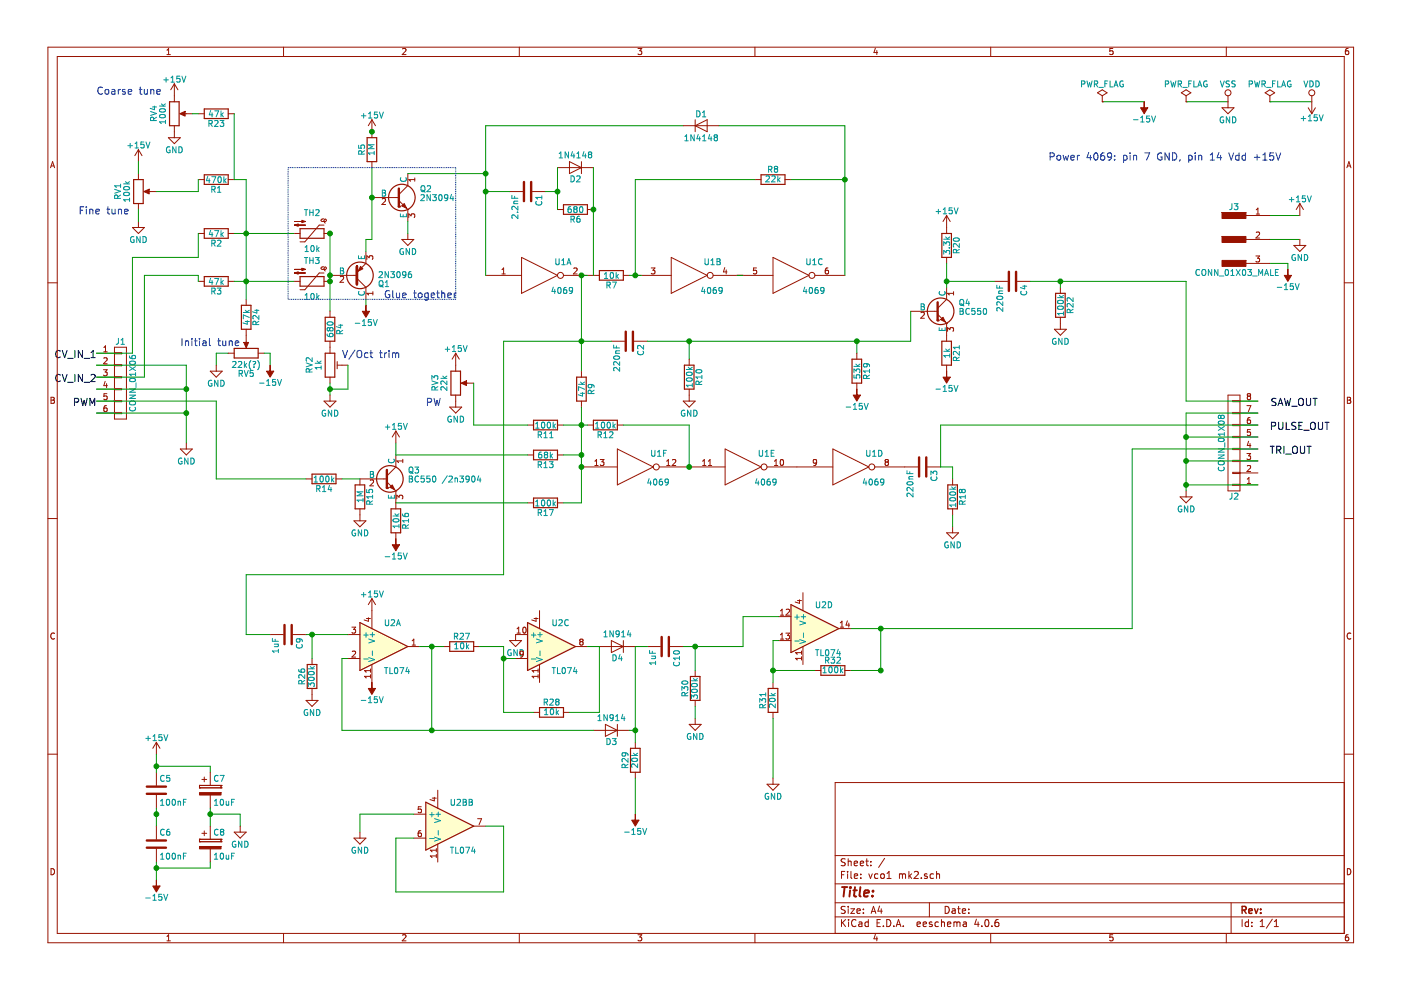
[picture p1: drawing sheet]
EESchema Schematic File Version 2
LIBS:power
LIBS:device
LIBS:transistors
LIBS:conn
LIBS:linear
LIBS:regul
LIBS:74xx
LIBS:cmos4000
LIBS:adc-dac
LIBS:memory
LIBS:xilinx
LIBS:microcontrollers
LIBS:dsp
LIBS:microchip
LIBS:analog_switches
LIBS:motorola
LIBS:texas
LIBS:intel
LIBS:audio
LIBS:interface
LIBS:digital-audio
LIBS:philips
LIBS:display
LIBS:cypress
LIBS:siliconi
LIBS:opto
LIBS:atmel
LIBS:contrib
LIBS:valves
LIBS:vco1 mk2-cache
EELAYER 25 0
EELAYER END
$Descr A4 11693 8268
encoding utf-8
Sheet 1 1
Title ""
Date ""
Rev ""
Comp ""
Comment1 ""
Comment2 ""
Comment3 ""
Comment4 ""
$EndDescr
$Comp
L 4069 U1
U 1 1
P 4500 2300
F 0 "U1" H 4695 2415 50  0000 C CNN
F 1 "4069" H 4690 2175 50  0000 C CNN
F 2 "Housings_DIP:DIP-14_W7.62mm_Socket" H 4500 2300 60  0001 C CNN
F 3 "" H 4500 2300 60  0001 C CNN
	1    4500 2300
	1    0    0    -1  
$EndComp
$Comp
L 4069 U1
U 3 1
P 6600 2300
F 0 "U1" H 6795 2415 50  0000 C CNN
F 1 "4069" H 6790 2175 50  0000 C CNN
F 2 "Housings_DIP:DIP-14_W7.62mm_Socket" H 6600 2300 60  0001 C CNN
F 3 "" H 6600 2300 60  0001 C CNN
	3    6600 2300
	1    0    0    -1  
$EndComp
$Comp
L R R8
U 1 1
P 6450 1500
F 0 "R8" V 6530 1500 50  0000 C CNN
F 1 "22k" V 6450 1500 50  0000 C CNN
F 2 "Resistors_THT:R_Axial_DIN0204_L3.6mm_D1.6mm_P2.54mm_Vertical" V 6380 1500 50  0001 C CNN
F 3 "" H 6450 1500 50  0001 C CNN
	1    6450 1500
	0    -1   -1   0   
$EndComp
$Comp
L R R7
U 1 1
P 5100 2300
F 0 "R7" V 5180 2300 50  0000 C CNN
F 1 "10k" V 5100 2300 50  0000 C CNN
F 2 "Resistors_THT:R_Axial_DIN0204_L3.6mm_D1.6mm_P2.54mm_Vertical" V 5030 2300 50  0001 C CNN
F 3 "" H 5100 2300 50  0001 C CNN
	1    5100 2300
	0    1    1    0   
$EndComp
$Comp
L 4069 U1
U 2 1
P 5750 2300
F 0 "U1" H 5945 2415 50  0000 C CNN
F 1 "4069" H 5940 2175 50  0000 C CNN
F 2 "Housings_DIP:DIP-14_W7.62mm_Socket" H 5750 2300 60  0001 C CNN
F 3 "" H 5750 2300 60  0001 C CNN
	2    5750 2300
	1    0    0    -1  
$EndComp
$Comp
L D D1
U 1 1
P 5850 1050
F 0 "D1" H 5850 1150 50  0000 C CNN
F 1 "1N4148" H 5850 950 50  0000 C CNN
F 2 "Diodes_THT:D_DO-35_SOD27_P7.62mm_Horizontal" H 5850 1050 50  0001 C CNN
F 3 "" H 5850 1050 50  0001 C CNN
	1    5850 1050
	1    0    0    -1  
$EndComp
$Comp
L D D2
U 1 1
P 4800 1400
F 0 "D2" H 4800 1500 50  0000 C CNN
F 1 "1N4148" H 4800 1300 50  0000 C CNN
F 2 "Diodes_THT:D_DO-35_SOD27_P7.62mm_Horizontal" H 4800 1400 50  0001 C CNN
F 3 "" H 4800 1400 50  0001 C CNN
	1    4800 1400
	-1   0    0    1   
$EndComp
$Comp
L R R6
U 1 1
P 4800 1750
F 0 "R6" V 4880 1750 50  0000 C CNN
F 1 "680" V 4800 1750 50  0000 C CNN
F 2 "Resistors_THT:R_Axial_DIN0204_L3.6mm_D1.6mm_P2.54mm_Vertical" V 4730 1750 50  0001 C CNN
F 3 "" H 4800 1750 50  0001 C CNN
	1    4800 1750
	0    1    1    0   
$EndComp
$Comp
L C C1
U 1 1
P 4400 1600
F 0 "C1" H 4425 1700 50  0000 L CNN
F 1 "2.2nF" H 4425 1500 50  0000 L CNN
F 2 "Capacitors_THT:C_Disc_D3.0mm_W2.0mm_P2.50mm" H 4438 1450 50  0001 C CNN
F 3 "" H 4400 1600 50  0001 C CNN
	1    4400 1600
	0    1    1    0   
$EndComp
$Comp
L BC560 Q1
U 1 1
P 2950 2300
F 0 "Q1" H 3150 2375 50  0000 L CNN
F 1 "2N3096" H 3150 2300 50  0000 L CNN
F 2 "TO_SOT_Packages_THT:TO-92_Molded_Narrow" H 3150 2225 50  0001 L CIN
F 3 "" H 2950 2300 50  0001 L CNN
	1    2950 2300
	1    0    0    1   
$EndComp
$Comp
L BC550 Q2
U 1 1
P 3300 1650
F 0 "Q2" H 3500 1725 50  0000 L CNN
F 1 "2N3094" H 3500 1650 50  0000 L CNN
F 2 "TO_SOT_Packages_THT:TO-92_Molded_Narrow" H 3500 1575 50  0001 L CIN
F 3 "" H 3300 1650 50  0001 L CNN
	1    3300 1650
	1    0    0    -1  
$EndComp
$Comp
L BC550 Q3
U 1 1
P 3200 4000
F 0 "Q3" H 3400 4075 50  0000 L CNN
F 1 "BC550 /2n3904" H 3400 4000 50  0000 L CNN
F 2 "TO_SOT_Packages_THT:TO-92_Molded_Narrow" H 3400 3925 50  0001 L CIN
F 3 "" H 3200 4000 50  0001 L CNN
	1    3200 4000
	1    0    0    -1  
$EndComp
$Comp
L R R5
U 1 1
P 3100 1250
F 0 "R5" V 3180 1250 50  0000 C CNN
F 1 "1M" V 3100 1250 50  0000 C CNN
F 2 "Resistors_THT:R_Axial_DIN0204_L3.6mm_D1.6mm_P2.54mm_Vertical" V 3030 1250 50  0001 C CNN
F 3 "" H 3100 1250 50  0001 C CNN
	1    3100 1250
	-1   0    0    1   
$EndComp
$Comp
L R R3
U 1 1
P 1800 2350
F 0 "R3" V 1880 2350 50  0000 C CNN
F 1 "47k" V 1800 2350 50  0000 C CNN
F 2 "Resistors_THT:R_Axial_DIN0204_L3.6mm_D1.6mm_P2.54mm_Vertical" V 1730 2350 50  0001 C CNN
F 3 "" H 1800 2350 50  0001 C CNN
	1    1800 2350
	0    1    1    0   
$EndComp
$Comp
L R R2
U 1 1
P 1800 1950
F 0 "R2" V 1880 1950 50  0000 C CNN
F 1 "47k" V 1800 1950 50  0000 C CNN
F 2 "Resistors_THT:R_Axial_DIN0204_L3.6mm_D1.6mm_P2.54mm_Vertical" V 1730 1950 50  0001 C CNN
F 3 "" H 1800 1950 50  0001 C CNN
	1    1800 1950
	0    1    1    0   
$EndComp
$Comp
L R R1
U 1 1
P 1800 1500
F 0 "R1" V 1880 1500 50  0000 C CNN
F 1 "470k" V 1800 1500 50  0000 C CNN
F 2 "Resistors_THT:R_Axial_DIN0204_L3.6mm_D1.6mm_P2.54mm_Vertical" V 1730 1500 50  0001 C CNN
F 3 "" H 1800 1500 50  0001 C CNN
	1    1800 1500
	0    1    1    0   
$EndComp
$Comp
L R R10
U 1 1
P 5750 3150
F 0 "R10" V 5830 3150 50  0000 C CNN
F 1 "100k" V 5750 3150 50  0000 C CNN
F 2 "Resistors_THT:R_Axial_DIN0204_L3.6mm_D1.6mm_P2.54mm_Vertical" V 5680 3150 50  0001 C CNN
F 3 "" H 5750 3150 50  0001 C CNN
	1    5750 3150
	1    0    0    -1  
$EndComp
$Comp
L POT RV1
U 1 1
P 1150 1600
F 0 "RV1" V 975 1600 50  0000 C CNN
F 1 "100k" V 1050 1600 50  0000 C CNN
F 2 "Potentiometers:Potentiometer_WirePads_Small" H 1150 1600 50  0001 C CNN
F 3 "" H 1150 1600 50  0001 C CNN
	1    1150 1600
	1    0    0    -1  
$EndComp
$Comp
L POT_TRIM RV2
U 1 1
P 2750 3050
F 0 "RV2" V 2575 3050 50  0000 C CNN
F 1 "1k" V 2650 3050 50  0000 C CNN
F 2 "Potentiometers:Potentiometer_Trimmer_Bourns_3296W" H 2750 3050 50  0001 C CNN
F 3 "" H 2750 3050 50  0001 C CNN
	1    2750 3050
	1    0    0    -1  
$EndComp
$Comp
L R R4
U 1 1
P 2750 2750
F 0 "R4" V 2830 2750 50  0000 C CNN
F 1 "680" V 2750 2750 50  0000 C CNN
F 2 "Resistors_THT:R_Axial_DIN0204_L3.6mm_D1.6mm_P2.54mm_Vertical" V 2680 2750 50  0001 C CNN
F 3 "" H 2750 2750 50  0001 C CNN
	1    2750 2750
	1    0    0    -1  
$EndComp
$Comp
L Thermistor_NTC TH3
U 1 1
P 2600 2350
F 0 "TH3" V 2425 2350 50  0000 C CNN
F 1 "10k" V 2725 2350 50  0000 C CNN
F 2 "Resistors_THT:R_Axial_DIN0207_L6.3mm_D2.5mm_P7.62mm_Horizontal" H 2600 2400 50  0001 C CNN
F 3 "" H 2600 2400 50  0001 C CNN
	1    2600 2350
	0    1    1    0   
$EndComp
$Comp
L Thermistor_NTC TH2
U 1 1
P 2600 1950
F 0 "TH2" V 2425 1950 50  0000 C CNN
F 1 "10k" V 2725 1950 50  0000 C CNN
F 2 "Resistors_THT:R_Axial_DIN0207_L6.3mm_D2.5mm_P7.62mm_Horizontal" H 2600 2000 50  0001 C CNN
F 3 "" H 2600 2000 50  0001 C CNN
	1    2600 1950
	0    1    1    0   
$EndComp
$Comp
L C C2
U 1 1
P 5250 2850
F 0 "C2" H 5275 2950 50  0000 L CNN
F 1 "220nF" H 5275 2750 50  0000 L CNN
F 2 "Capacitors_THT:C_Disc_D5.1mm_W3.2mm_P5.00mm" H 5288 2700 50  0001 C CNN
F 3 "" H 5250 2850 50  0001 C CNN
	1    5250 2850
	0    1    1    0   
$EndComp
$Comp
L R R9
U 1 1
P 4850 3250
F 0 "R9" V 4930 3250 50  0000 C CNN
F 1 "47k" V 4850 3250 50  0000 C CNN
F 2 "Resistors_THT:R_Axial_DIN0204_L3.6mm_D1.6mm_P2.54mm_Vertical" V 4780 3250 50  0001 C CNN
F 3 "" H 4850 3250 50  0001 C CNN
	1    4850 3250
	1    0    0    -1  
$EndComp
$Comp
L R R11
U 1 1
P 4550 3550
F 0 "R11" V 4630 3550 50  0000 C CNN
F 1 "100k" V 4550 3550 50  0000 C CNN
F 2 "Resistors_THT:R_Axial_DIN0204_L3.6mm_D1.6mm_P2.54mm_Vertical" V 4480 3550 50  0001 C CNN
F 3 "" H 4550 3550 50  0001 C CNN
	1    4550 3550
	0    1    1    0   
$EndComp
$Comp
L R R13
U 1 1
P 4550 3800
F 0 "R13" V 4630 3800 50  0000 C CNN
F 1 "68k" V 4550 3800 50  0000 C CNN
F 2 "Resistors_THT:R_Axial_DIN0204_L3.6mm_D1.6mm_P2.54mm_Vertical" V 4480 3800 50  0001 C CNN
F 3 "" H 4550 3800 50  0001 C CNN
	1    4550 3800
	0    1    1    0   
$EndComp
$Comp
L R R17
U 1 1
P 4550 4200
F 0 "R17" V 4630 4200 50  0000 C CNN
F 1 "100k" V 4550 4200 50  0000 C CNN
F 2 "Resistors_THT:R_Axial_DIN0204_L3.6mm_D1.6mm_P2.54mm_Vertical" V 4480 4200 50  0001 C CNN
F 3 "" H 4550 4200 50  0001 C CNN
	1    4550 4200
	0    1    1    0   
$EndComp
$Comp
L R R12
U 1 1
P 5050 3550
F 0 "R12" V 5130 3550 50  0000 C CNN
F 1 "100k" V 5050 3550 50  0000 C CNN
F 2 "Resistors_THT:R_Axial_DIN0204_L3.6mm_D1.6mm_P2.54mm_Vertical" V 4980 3550 50  0001 C CNN
F 3 "" H 5050 3550 50  0001 C CNN
	1    5050 3550
	0    1    1    0   
$EndComp
$Comp
L R R16
U 1 1
P 3300 4350
F 0 "R16" V 3380 4350 50  0000 C CNN
F 1 "10k" V 3300 4350 50  0000 C CNN
F 2 "Resistors_THT:R_Axial_DIN0204_L3.6mm_D1.6mm_P2.54mm_Vertical" V 3230 4350 50  0001 C CNN
F 3 "" H 3300 4350 50  0001 C CNN
	1    3300 4350
	1    0    0    -1  
$EndComp
$Comp
L R R15
U 1 1
P 3000 4150
F 0 "R15" V 3080 4150 50  0000 C CNN
F 1 "1M" V 3000 4150 50  0000 C CNN
F 2 "Resistors_THT:R_Axial_DIN0204_L3.6mm_D1.6mm_P2.54mm_Vertical" V 2930 4150 50  0001 C CNN
F 3 "" H 3000 4150 50  0001 C CNN
	1    3000 4150
	1    0    0    -1  
$EndComp
$Comp
L R R14
U 1 1
P 2700 4000
F 0 "R14" V 2780 4000 50  0000 C CNN
F 1 "100k" V 2700 4000 50  0000 C CNN
F 2 "Resistors_THT:R_Axial_DIN0204_L3.6mm_D1.6mm_P2.54mm_Vertical" V 2630 4000 50  0001 C CNN
F 3 "" H 2700 4000 50  0001 C CNN
	1    2700 4000
	0    1    1    0   
$EndComp
$Comp
L POT RV3
U 1 1
P 3800 3200
F 0 "RV3" V 3625 3200 50  0000 C CNN
F 1 "22k" V 3700 3200 50  0000 C CNN
F 2 "Potentiometers:Potentiometer_WirePads_Small" H 3800 3200 50  0001 C CNN
F 3 "" H 3800 3200 50  0001 C CNN
	1    3800 3200
	1    0    0    -1  
$EndComp
$Comp
L 4069 U1
U 6 1
P 5300 3900
F 0 "U1" H 5495 4015 50  0000 C CNN
F 1 "4069" H 5490 3775 50  0000 C CNN
F 2 "Housings_DIP:DIP-14_W7.62mm_Socket" H 5300 3900 60  0001 C CNN
F 3 "" H 5300 3900 60  0001 C CNN
	6    5300 3900
	1    0    0    -1  
$EndComp
$Comp
L 4069 U1
U 5 1
P 6200 3900
F 0 "U1" H 6395 4015 50  0000 C CNN
F 1 "4069" H 6390 3775 50  0000 C CNN
F 2 "Housings_DIP:DIP-14_W7.62mm_Socket" H 6200 3900 60  0001 C CNN
F 3 "" H 6200 3900 60  0001 C CNN
	5    6200 3900
	1    0    0    -1  
$EndComp
$Comp
L 4069 U1
U 4 1
P 7100 3900
F 0 "U1" H 7295 4015 50  0000 C CNN
F 1 "4069" H 7290 3775 50  0000 C CNN
F 2 "Housings_DIP:DIP-14_W7.62mm_Socket" H 7100 3900 60  0001 C CNN
F 3 "" H 7100 3900 60  0001 C CNN
	4    7100 3900
	1    0    0    -1  
$EndComp
$Comp
L C C3
U 1 1
P 7700 3900
F 0 "C3" H 7725 4000 50  0000 L CNN
F 1 "220nF" H 7725 3800 50  0000 L CNN
F 2 "Capacitors_THT:C_Disc_D5.1mm_W3.2mm_P5.00mm" H 7738 3750 50  0001 C CNN
F 3 "" H 7700 3900 50  0001 C CNN
	1    7700 3900
	0    1    1    0   
$EndComp
$Comp
L R R18
U 1 1
P 7950 4150
F 0 "R18" V 8030 4150 50  0000 C CNN
F 1 "100k" V 7950 4150 50  0000 C CNN
F 2 "Resistors_THT:R_Axial_DIN0204_L3.6mm_D1.6mm_P2.54mm_Vertical" V 7880 4150 50  0001 C CNN
F 3 "" H 7950 4150 50  0001 C CNN
	1    7950 4150
	1    0    0    -1  
$EndComp
$Comp
L +15V #PWR01
U 1 1
P 3100 1100
F 0 "#PWR01" H 3100 950 50  0001 C CNN
F 1 "+15V" H 3100 1240 50  0000 C CNN
F 2 "" H 3100 1100 50  0001 C CNN
F 3 "" H 3100 1100 50  0001 C CNN
	1    3100 1100
	1    0    0    -1  
$EndComp
$Comp
L +15V #PWR02
U 1 1
P 3800 3050
F 0 "#PWR02" H 3800 2900 50  0001 C CNN
F 1 "+15V" H 3800 3190 50  0000 C CNN
F 2 "" H 3800 3050 50  0001 C CNN
F 3 "" H 3800 3050 50  0001 C CNN
	1    3800 3050
	1    0    0    -1  
$EndComp
$Comp
L +15V #PWR03
U 1 1
P 3300 3700
F 0 "#PWR03" H 3300 3550 50  0001 C CNN
F 1 "+15V" H 3300 3840 50  0000 C CNN
F 2 "" H 3300 3700 50  0001 C CNN
F 3 "" H 3300 3700 50  0001 C CNN
	1    3300 3700
	1    0    0    -1  
$EndComp
Text Label 800  3000 2    60   ~ 0
CV_IN_1
Text Label 800  3200 2    60   ~ 0
CV_IN_2
Text Label 800  3400 2    60   ~ 0
PWM
$Comp
L -15V #PWR25
U 1 1
P 3300 4500
F 0 "#PWR25" H 3300 4600 50  0001 C CNN
F 1 "-15V" H 3300 4650 50  0000 C CNN
F 2 "" H 3300 4500 50  0001 C CNN
F 3 "" H 3300 4500 50  0001 C CNN
	1    3300 4500
	-1   0    0    1   
$EndComp
$Comp
L -15V #PWR17
U 1 1
P 3050 2550
F 0 "#PWR17" H 3050 2650 50  0001 C CNN
F 1 "-15V" H 3050 2700 50  0000 C CNN
F 2 "" H 3050 2550 50  0001 C CNN
F 3 "" H 3050 2550 50  0001 C CNN
	1    3050 2550
	-1   0    0    1   
$EndComp
$Comp
L PWR_FLAG #FLG04
U 1 1
P 10600 850
F 0 "#FLG04" H 10600 925 50  0001 C CNN
F 1 "PWR_FLAG" H 10600 1000 50  0000 C CNN
F 2 "" H 10600 850 50  0001 C CNN
F 3 "" H 10600 850 50  0001 C CNN
	1    10600 850 
	1    0    0    -1  
$EndComp
$Comp
L VDD #PWR05
U 1 1
P 10950 850
F 0 "#PWR05" H 10950 700 50  0001 C CNN
F 1 "VDD" H 10950 1000 50  0000 C CNN
F 2 "" H 10950 850 50  0001 C CNN
F 3 "" H 10950 850 50  0001 C CNN
	1    10950 850 
	1    0    0    -1  
$EndComp
$Comp
L GND #PWR06
U 1 1
P 3400 1950
F 0 "#PWR06" H 3400 1700 50  0001 C CNN
F 1 "GND" H 3400 1800 50  0000 C CNN
F 2 "" H 3400 1950 50  0001 C CNN
F 3 "" H 3400 1950 50  0001 C CNN
	1    3400 1950
	1    0    0    -1  
$EndComp
$Comp
L GND #PWR07
U 1 1
P 2750 3300
F 0 "#PWR07" H 2750 3050 50  0001 C CNN
F 1 "GND" H 2750 3150 50  0000 C CNN
F 2 "" H 2750 3300 50  0001 C CNN
F 3 "" H 2750 3300 50  0001 C CNN
	1    2750 3300
	1    0    0    -1  
$EndComp
$Comp
L GND #PWR08
U 1 1
P 7950 4400
F 0 "#PWR08" H 7950 4150 50  0001 C CNN
F 1 "GND" H 7950 4250 50  0000 C CNN
F 2 "" H 7950 4400 50  0001 C CNN
F 3 "" H 7950 4400 50  0001 C CNN
	1    7950 4400
	1    0    0    -1  
$EndComp
$Comp
L GND #PWR09
U 1 1
P 3000 4300
F 0 "#PWR09" H 3000 4050 50  0001 C CNN
F 1 "GND" H 3000 4150 50  0000 C CNN
F 2 "" H 3000 4300 50  0001 C CNN
F 3 "" H 3000 4300 50  0001 C CNN
	1    3000 4300
	1    0    0    -1  
$EndComp
$Comp
L GND #PWR010
U 1 1
P 5750 3300
F 0 "#PWR010" H 5750 3050 50  0001 C CNN
F 1 "GND" H 5750 3150 50  0000 C CNN
F 2 "" H 5750 3300 50  0001 C CNN
F 3 "" H 5750 3300 50  0001 C CNN
	1    5750 3300
	1    0    0    -1  
$EndComp
$Comp
L GND #PWR011
U 1 1
P 3800 3350
F 0 "#PWR011" H 3800 3100 50  0001 C CNN
F 1 "GND" H 3800 3200 50  0000 C CNN
F 2 "" H 3800 3350 50  0001 C CNN
F 3 "" H 3800 3350 50  0001 C CNN
	1    3800 3350
	1    0    0    -1  
$EndComp
Text Label 11100 3600 2    60   ~ 0
PULSE_OUT
Text Label 11000 3400 2    60   ~ 0
SAW_OUT
$Comp
L BC550 Q4
U 1 1
P 7800 2600
F 0 "Q4" H 8000 2675 50  0000 L CNN
F 1 "BC550" H 8000 2600 50  0000 L CNN
F 2 "TO_SOT_Packages_THT:TO-92_Molded_Narrow" H 8000 2525 50  0001 L CIN
F 3 "" H 7800 2600 50  0001 L CNN
	1    7800 2600
	1    0    0    -1  
$EndComp
$Comp
L C C4
U 1 1
P 8450 2350
F 0 "C4" H 8475 2450 50  0000 L CNN
F 1 "220nF" H 8475 2250 50  0000 L CNN
F 2 "Capacitors_THT:C_Disc_D5.1mm_W3.2mm_P5.00mm" H 8488 2200 50  0001 C CNN
F 3 "" H 8450 2350 50  0001 C CNN
	1    8450 2350
	0    1    1    0   
$EndComp
$Comp
L R R20
U 1 1
P 7900 2050
F 0 "R20" V 7980 2050 50  0000 C CNN
F 1 "3.3k" V 7900 2050 50  0000 C CNN
F 2 "Resistors_THT:R_Axial_DIN0204_L3.6mm_D1.6mm_P2.54mm_Vertical" V 7830 2050 50  0001 C CNN
F 3 "" H 7900 2050 50  0001 C CNN
	1    7900 2050
	1    0    0    -1  
$EndComp
$Comp
L R R19
U 1 1
P 7150 3100
F 0 "R19" V 7230 3100 50  0000 C CNN
F 1 "53k" V 7150 3100 50  0000 C CNN
F 2 "Resistors_THT:R_Axial_DIN0204_L3.6mm_D1.6mm_P2.54mm_Vertical" V 7080 3100 50  0001 C CNN
F 3 "" H 7150 3100 50  0001 C CNN
	1    7150 3100
	1    0    0    -1  
$EndComp
$Comp
L R R21
U 1 1
P 7900 2950
F 0 "R21" V 7980 2950 50  0000 C CNN
F 1 "1k" V 7900 2950 50  0000 C CNN
F 2 "Resistors_THT:R_Axial_DIN0204_L3.6mm_D1.6mm_P2.54mm_Vertical" V 7830 2950 50  0001 C CNN
F 3 "" H 7900 2950 50  0001 C CNN
	1    7900 2950
	1    0    0    -1  
$EndComp
$Comp
L R R22
U 1 1
P 8850 2550
F 0 "R22" V 8930 2550 50  0000 C CNN
F 1 "100k" V 8850 2550 50  0000 C CNN
F 2 "Resistors_THT:R_Axial_DIN0204_L3.6mm_D1.6mm_P2.54mm_Vertical" V 8780 2550 50  0001 C CNN
F 3 "" H 8850 2550 50  0001 C CNN
	1    8850 2550
	1    0    0    -1  
$EndComp
$Comp
L GND #PWR012
U 1 1
P 8850 2700
F 0 "#PWR012" H 8850 2450 50  0001 C CNN
F 1 "GND" H 8850 2550 50  0000 C CNN
F 2 "" H 8850 2700 50  0001 C CNN
F 3 "" H 8850 2700 50  0001 C CNN
	1    8850 2700
	1    0    0    -1  
$EndComp
$Comp
L -15V #PWR36
U 1 1
P 7900 3100
F 0 "#PWR36" H 7900 3200 50  0001 C CNN
F 1 "-15V" H 7900 3250 50  0000 C CNN
F 2 "" H 7900 3100 50  0001 C CNN
F 3 "" H 7900 3100 50  0001 C CNN
	1    7900 3100
	-1   0    0    1   
$EndComp
$Comp
L -15V #PWR34
U 1 1
P 7150 3250
F 0 "#PWR34" H 7150 3350 50  0001 C CNN
F 1 "-15V" H 7150 3400 50  0000 C CNN
F 2 "" H 7150 3250 50  0001 C CNN
F 3 "" H 7150 3250 50  0001 C CNN
	1    7150 3250
	-1   0    0    1   
$EndComp
$Comp
L -15V #PWR12
U 1 1
P 2250 3050
F 0 "#PWR12" H 2250 3150 50  0001 C CNN
F 1 "-15V" H 2250 3200 50  0000 C CNN
F 2 "" H 2250 3050 50  0001 C CNN
F 3 "" H 2250 3050 50  0001 C CNN
	1    2250 3050
	-1   0    0    1   
$EndComp
$Comp
L POT RV5
U 1 1
P 2050 2950
F 0 "RV5" V 1875 2950 50  0000 C CNN
F 1 "22k(?)" V 1950 2950 50  0000 C CNN
F 2 "Potentiometers:Potentiometer_Trimmer_Bourns_3296W" H 2050 2950 50  0001 C CNN
F 3 "" H 2050 2950 50  0001 C CNN
	1    2050 2950
	0    -1   -1   0   
$EndComp
$Comp
L GND #PWR013
U 1 1
P 1800 3050
F 0 "#PWR013" H 1800 2800 50  0001 C CNN
F 1 "GND" H 1800 2900 50  0000 C CNN
F 2 "" H 1800 3050 50  0001 C CNN
F 3 "" H 1800 3050 50  0001 C CNN
	1    1800 3050
	1    0    0    -1  
$EndComp
$Comp
L R R24
U 1 1
P 2050 2650
F 0 "R24" V 2130 2650 50  0000 C CNN
F 1 "47k" V 2050 2650 50  0000 C CNN
F 2 "Resistors_THT:R_Axial_DIN0204_L3.6mm_D1.6mm_P2.54mm_Vertical" V 1980 2650 50  0001 C CNN
F 3 "" H 2050 2650 50  0001 C CNN
	1    2050 2650
	1    0    0    -1  
$EndComp
$Comp
L R R23
U 1 1
P 1800 950
F 0 "R23" V 1880 950 50  0000 C CNN
F 1 "47k" V 1800 950 50  0000 C CNN
F 2 "Resistors_THT:R_Axial_DIN0204_L3.6mm_D1.6mm_P2.54mm_Vertical" V 1730 950 50  0001 C CNN
F 3 "" H 1800 950 50  0001 C CNN
	1    1800 950 
	0    1    1    0   
$EndComp
$Comp
L POT RV4
U 1 1
P 1450 950
F 0 "RV4" V 1275 950 50  0000 C CNN
F 1 "100k" V 1350 950 50  0000 C CNN
F 2 "Potentiometers:Potentiometer_WirePads_Small" H 1450 950 50  0001 C CNN
F 3 "" H 1450 950 50  0001 C CNN
	1    1450 950 
	1    0    0    -1  
$EndComp
$Comp
L +15V #PWR014
U 1 1
P 1450 800
F 0 "#PWR014" H 1450 650 50  0001 C CNN
F 1 "+15V" H 1450 940 50  0000 C CNN
F 2 "" H 1450 800 50  0001 C CNN
F 3 "" H 1450 800 50  0001 C CNN
	1    1450 800 
	1    0    0    -1  
$EndComp
$Comp
L +15V #PWR015
U 1 1
P 1150 1350
F 0 "#PWR015" H 1150 1200 50  0001 C CNN
F 1 "+15V" H 1150 1490 50  0000 C CNN
F 2 "" H 1150 1350 50  0001 C CNN
F 3 "" H 1150 1350 50  0001 C CNN
	1    1150 1350
	1    0    0    -1  
$EndComp
$Comp
L GND #PWR016
U 1 1
P 1150 1850
F 0 "#PWR016" H 1150 1600 50  0001 C CNN
F 1 "GND" H 1150 1700 50  0000 C CNN
F 2 "" H 1150 1850 50  0001 C CNN
F 3 "" H 1150 1850 50  0001 C CNN
	1    1150 1850
	1    0    0    -1  
$EndComp
$Comp
L GND #PWR017
U 1 1
P 1450 1100
F 0 "#PWR017" H 1450 850 50  0001 C CNN
F 1 "GND" H 1450 950 50  0000 C CNN
F 2 "" H 1450 1100 50  0001 C CNN
F 3 "" H 1450 1100 50  0001 C CNN
	1    1450 1100
	1    0    0    -1  
$EndComp
Text Notes 650  1800 0    60   ~ 0
Fine tune\n
Text Notes 800  800  0    60   ~ 0
Coarse tune
Text Notes 3200 2500 0    60   ~ 0
Glue together
Text Notes 3550 3400 0    60   ~ 0
PW
Text Notes 2850 3000 0    60   ~ 0
V/Oct trim
Text Notes 1500 2900 0    60   ~ 0
Initial tune
$Comp
L CONN_01X06 J1
U 1 1
P 1000 3200
F 0 "J1" H 1000 3550 50  0000 C CNN
F 1 "CONN_01X06" V 1100 3200 50  0000 C CNN
F 2 "Pin_Headers:Pin_Header_Straight_1x06_Pitch2.54mm" H 1000 3200 50  0001 C CNN
F 3 "" H 1000 3200 50  0001 C CNN
	1    1000 3200
	1    0    0    -1  
$EndComp
$Comp
L GND #PWR018
U 1 1
P 1550 3700
F 0 "#PWR018" H 1550 3450 50  0001 C CNN
F 1 "GND" H 1550 3550 50  0000 C CNN
F 2 "" H 1550 3700 50  0001 C CNN
F 3 "" H 1550 3700 50  0001 C CNN
	1    1550 3700
	1    0    0    -1  
$EndComp
$Comp
L R R26
U 1 1
P 2600 5650
F 0 "R26" V 2680 5650 50  0000 C CNN
F 1 "300k" V 2600 5650 50  0000 C CNN
F 2 "Resistors_THT:R_Axial_DIN0204_L3.6mm_D1.6mm_P2.54mm_Vertical" V 2530 5650 50  0001 C CNN
F 3 "" H 2600 5650 50  0001 C CNN
	1    2600 5650
	-1   0    0    1   
$EndComp
$Comp
L R R27
U 1 1
P 3850 5400
F 0 "R27" V 3930 5400 50  0000 C CNN
F 1 "10k" V 3850 5400 50  0000 C CNN
F 2 "Resistors_THT:R_Axial_DIN0204_L3.6mm_D1.6mm_P2.54mm_Vertical" V 3780 5400 50  0001 C CNN
F 3 "" H 3850 5400 50  0001 C CNN
	1    3850 5400
	0    -1   -1   0   
$EndComp
$Comp
L R R28
U 1 1
P 4600 5950
F 0 "R28" V 4680 5950 50  0000 C CNN
F 1 "10k" V 4600 5950 50  0000 C CNN
F 2 "Resistors_THT:R_Axial_DIN0204_L3.6mm_D1.6mm_P2.54mm_Vertical" V 4530 5950 50  0001 C CNN
F 3 "" H 4600 5950 50  0001 C CNN
	1    4600 5950
	0    -1   -1   0   
$EndComp
$Comp
L R R30
U 1 1
P 5800 5750
F 0 "R30" V 5880 5750 50  0000 C CNN
F 1 "300k" V 5800 5750 50  0000 C CNN
F 2 "Resistors_THT:R_Axial_DIN0204_L3.6mm_D1.6mm_P2.54mm_Vertical" V 5730 5750 50  0001 C CNN
F 3 "" H 5800 5750 50  0001 C CNN
	1    5800 5750
	-1   0    0    1   
$EndComp
$Comp
L C C9
U 1 1
P 2400 5300
F 0 "C9" H 2425 5400 50  0000 L CNN
F 1 "1uF" H 2425 5200 50  0000 L CNN
F 2 "Capacitors_THT:CP_Radial_D4.0mm_P2.00mm" H 2438 5150 50  0001 C CNN
F 3 "" H 2400 5300 50  0001 C CNN
	1    2400 5300
	0    1    1    0   
$EndComp
$Comp
L TL074 U2
U 1 1
P 3200 5400
F 0 "U2" H 3200 5600 50  0000 L CNN
F 1 "TL074" H 3200 5200 50  0000 L CNN
F 2 "Housings_DIP:DIP-14_W7.62mm_Socket" H 3150 5500 50  0001 C CNN
F 3 "" H 3250 5600 50  0001 C CNN
	1    3200 5400
	1    0    0    -1  
$EndComp
$Comp
L GND #PWR021
U 1 1
P 4300 5300
F 0 "#PWR021" H 4300 5050 50  0001 C CNN
F 1 "GND" H 4300 5150 50  0000 C CNN
F 2 "" H 4300 5300 50  0001 C CNN
F 3 "" H 4300 5300 50  0001 C CNN
	1    4300 5300
	1    0    0    -1  
$EndComp
$Comp
L TL074 U2
U 3 1
P 4600 5400
F 0 "U2" H 4600 5600 50  0000 L CNN
F 1 "TL074" H 4600 5200 50  0000 L CNN
F 2 "Housings_DIP:DIP-14_W7.62mm_Socket" H 4550 5500 50  0001 C CNN
F 3 "" H 4650 5600 50  0001 C CNN
	3    4600 5400
	1    0    0    -1  
$EndComp
$Comp
L TL074 U2
U 4 1
P 6800 5250
F 0 "U2" H 6800 5450 50  0000 L CNN
F 1 "TL074" H 6800 5050 50  0000 L CNN
F 2 "Housings_DIP:DIP-14_W7.62mm_Socket" H 6750 5350 50  0001 C CNN
F 3 "" H 6850 5450 50  0001 C CNN
	4    6800 5250
	1    0    0    -1  
$EndComp
$Comp
L D D4
U 1 1
P 5150 5400
F 0 "D4" H 5150 5500 50  0000 C CNN
F 1 "1N914" H 5150 5300 50  0000 C CNN
F 2 "Diodes_THT:D_DO-35_SOD27_P2.54mm_Vertical_KathodeUp" H 5150 5400 50  0001 C CNN
F 3 "" H 5150 5400 50  0001 C CNN
	1    5150 5400
	-1   0    0    1   
$EndComp
$Comp
L D D3
U 1 1
P 5100 6100
F 0 "D3" H 5100 6200 50  0000 C CNN
F 1 "1N914" H 5100 6000 50  0000 C CNN
F 2 "Diodes_THT:D_DO-35_SOD27_P2.54mm_Vertical_KathodeUp" H 5100 6100 50  0001 C CNN
F 3 "" H 5100 6100 50  0001 C CNN
	1    5100 6100
	-1   0    0    1   
$EndComp
$Comp
L C C10
U 1 1
P 5550 5400
F 0 "C10" H 5575 5500 50  0000 L CNN
F 1 "1uF" H 5575 5300 50  0000 L CNN
F 2 "Capacitors_THT:CP_Radial_D4.0mm_P2.00mm" H 5588 5250 50  0001 C CNN
F 3 "" H 5550 5400 50  0001 C CNN
	1    5550 5400
	0    1    1    0   
$EndComp
$Comp
L R R29
U 1 1
P 5300 6350
F 0 "R29" V 5380 6350 50  0000 C CNN
F 1 "20k" V 5300 6350 50  0000 C CNN
F 2 "Resistors_THT:R_Axial_DIN0204_L3.6mm_D1.6mm_P2.54mm_Vertical" V 5230 6350 50  0001 C CNN
F 3 "" H 5300 6350 50  0001 C CNN
	1    5300 6350
	-1   0    0    1   
$EndComp
$Comp
L GND #PWR022
U 1 1
P 6450 6500
F 0 "#PWR022" H 6450 6250 50  0001 C CNN
F 1 "GND" H 6450 6350 50  0000 C CNN
F 2 "" H 6450 6500 50  0001 C CNN
F 3 "" H 6450 6500 50  0001 C CNN
	1    6450 6500
	1    0    0    -1  
$EndComp
$Comp
L R R31
U 1 1
P 6450 5850
F 0 "R31" V 6530 5850 50  0000 C CNN
F 1 "20k" V 6450 5850 50  0000 C CNN
F 2 "Resistors_THT:R_Axial_DIN0204_L3.6mm_D1.6mm_P2.54mm_Vertical" V 6380 5850 50  0001 C CNN
F 3 "" H 6450 5850 50  0001 C CNN
	1    6450 5850
	-1   0    0    1   
$EndComp
$Comp
L GND #PWR023
U 1 1
P 5800 6000
F 0 "#PWR023" H 5800 5750 50  0001 C CNN
F 1 "GND" H 5800 5850 50  0000 C CNN
F 2 "" H 5800 6000 50  0001 C CNN
F 3 "" H 5800 6000 50  0001 C CNN
	1    5800 6000
	1    0    0    -1  
$EndComp
Text Label 10950 3800 2    60   ~ 0
TRI_OUT
$Comp
L GND #PWR024
U 1 1
P 2000 6900
F 0 "#PWR024" H 2000 6650 50  0001 C CNN
F 1 "GND" H 2000 6750 50  0000 C CNN
F 2 "" H 2000 6900 50  0001 C CNN
F 3 "" H 2000 6900 50  0001 C CNN
	1    2000 6900
	1    0    0    -1  
$EndComp
$Comp
L C C5
U 1 1
P 1300 6600
F 0 "C5" H 1325 6700 50  0000 L CNN
F 1 "100nF" H 1325 6500 50  0000 L CNN
F 2 "Capacitors_THT:C_Disc_D5.1mm_W3.2mm_P5.00mm" H 1338 6450 50  0001 C CNN
F 3 "" H 1300 6600 50  0001 C CNN
	1    1300 6600
	1    0    0    -1  
$EndComp
$Comp
L C C6
U 1 1
P 1300 7050
F 0 "C6" H 1325 7150 50  0000 L CNN
F 1 "100nF" H 1325 6950 50  0000 L CNN
F 2 "Capacitors_THT:C_Disc_D5.1mm_W3.2mm_P5.00mm" H 1338 6900 50  0001 C CNN
F 3 "" H 1300 7050 50  0001 C CNN
	1    1300 7050
	1    0    0    -1  
$EndComp
$Comp
L CP C7
U 1 1
P 1750 6600
F 0 "C7" H 1775 6700 50  0000 L CNN
F 1 "10uF" H 1775 6500 50  0000 L CNN
F 2 "Capacitors_THT:CP_Radial_D4.0mm_P2.00mm" H 1788 6450 50  0001 C CNN
F 3 "" H 1750 6600 50  0001 C CNN
	1    1750 6600
	1    0    0    -1  
$EndComp
$Comp
L CP C8
U 1 1
P 1750 7050
F 0 "C8" H 1775 7150 50  0000 L CNN
F 1 "10uF" H 1775 6950 50  0000 L CNN
F 2 "Capacitors_THT:CP_Radial_D4.0mm_P2.00mm" H 1788 6900 50  0001 C CNN
F 3 "" H 1750 7050 50  0001 C CNN
	1    1750 7050
	1    0    0    -1  
$EndComp
$Comp
L -15V #PWR2
U 1 1
P 1300 7350
F 0 "#PWR2" H 1300 7450 50  0001 C CNN
F 1 "-15V" H 1300 7500 50  0000 C CNN
F 2 "" H 1300 7350 50  0001 C CNN
F 3 "" H 1300 7350 50  0001 C CNN
	1    1300 7350
	-1   0    0    1   
$EndComp
$Comp
L +15V #PWR025
U 1 1
P 1300 6300
F 0 "#PWR025" H 1300 6150 50  0001 C CNN
F 1 "+15V" H 1300 6440 50  0000 C CNN
F 2 "" H 1300 6300 50  0001 C CNN
F 3 "" H 1300 6300 50  0001 C CNN
	1    1300 6300
	1    0    0    -1  
$EndComp
$Comp
L +15V #PWR026
U 1 1
P 3100 5100
F 0 "#PWR026" H 3100 4950 50  0001 C CNN
F 1 "+15V" H 3100 5240 50  0000 C CNN
F 2 "" H 3100 5100 50  0001 C CNN
F 3 "" H 3100 5100 50  0001 C CNN
	1    3100 5100
	1    0    0    -1  
$EndComp
$Comp
L -15V #PWR20
U 1 1
P 3100 5700
F 0 "#PWR20" H 3100 5800 50  0001 C CNN
F 1 "-15V" H 3100 5850 50  0000 C CNN
F 2 "" H 3100 5700 50  0001 C CNN
F 3 "" H 3100 5700 50  0001 C CNN
	1    3100 5700
	-1   0    0    1   
$EndComp
$Comp
L R R32
U 1 1
P 6950 5600
F 0 "R32" V 7030 5600 50  0000 C CNN
F 1 "100k" V 6950 5600 50  0000 C CNN
F 2 "Resistors_THT:R_Axial_DIN0204_L3.6mm_D1.6mm_P2.54mm_Vertical" V 6880 5600 50  0001 C CNN
F 3 "" H 6950 5600 50  0001 C CNN
	1    6950 5600
	0    -1   -1   0   
$EndComp
$Comp
L CONN_01X08 J2
U 1 1
P 10300 3700
F 0 "J2" H 10300 4150 50  0000 C CNN
F 1 "CONN_01X08" V 10400 3700 50  0000 C CNN
F 2 "Pin_Headers:Pin_Header_Straight_1x08_Pitch2.54mm" H 10300 3700 50  0001 C CNN
F 3 "" H 10300 3700 50  0001 C CNN
	1    10300 3700
	-1   0    0    1   
$EndComp
$Comp
L GND #PWR030
U 1 1
P 2600 5800
F 0 "#PWR030" H 2600 5550 50  0001 C CNN
F 1 "GND" H 2600 5650 50  0000 C CNN
F 2 "" H 2600 5800 50  0001 C CNN
F 3 "" H 2600 5800 50  0001 C CNN
	1    2600 5800
	1    0    0    -1  
$EndComp
Wire Wire Line
	7050 1050 7050 2300
Wire Wire Line
	7050 1500 6600 1500
Wire Wire Line
	7050 1050 6000 1050
Connection ~ 7050 1500
Wire Wire Line
	5700 1050 4050 1050
Wire Wire Line
	4050 1050 4050 2300
Wire Wire Line
	4950 1400 4950 2300
Wire Wire Line
	5300 1500 6300 1500
Wire Wire Line
	4650 1400 4650 1750
Connection ~ 4950 1750
Wire Wire Line
	4550 1600 4650 1600
Connection ~ 4650 1600
Wire Wire Line
	4250 1600 4050 1600
Connection ~ 4050 1600
Wire Wire Line
	5300 1500 5300 2300
Wire Wire Line
	3400 1450 4050 1450
Wire Wire Line
	3100 1400 3100 2000
Wire Wire Line
	3100 2000 3050 2000
Connection ~ 3100 1650
Wire Wire Line
	5250 2300 5350 2300
Connection ~ 5300 2300
Wire Wire Line
	1300 1600 1650 1600
Wire Wire Line
	1650 1600 1650 1500
Wire Wire Line
	2750 1950 2750 2600
Connection ~ 2750 1950
Connection ~ 2750 2300
Wire Wire Line
	3050 2000 3050 2100
Wire Wire Line
	4850 2300 4850 3100
Wire Wire Line
	5400 2850 7600 2850
Wire Wire Line
	5750 2850 5750 3000
Wire Wire Line
	4850 3400 4850 4200
Wire Wire Line
	4850 3800 4700 3800
Wire Wire Line
	3300 3800 4400 3800
Wire Wire Line
	3300 3800 3300 3700
Wire Wire Line
	3300 4200 4400 4200
Wire Wire Line
	2850 4000 3000 4000
Wire Wire Line
	5200 3550 5750 3550
Wire Wire Line
	5750 3550 5750 3900
Wire Wire Line
	7850 3900 7950 3900
Wire Wire Line
	1150 1750 1150 1850
Wire Wire Line
	4200 2850 5100 2850
Connection ~ 4850 2850
Connection ~ 5750 2850
Wire Wire Line
	7850 3900 7850 3550
Connection ~ 4050 1450
Wire Wire Line
	4900 2300 4850 2300
Wire Wire Line
	6150 2300 6200 2300
Wire Wire Line
	2750 2350 2750 2300
Connection ~ 2750 2350
Wire Wire Line
	4850 3800 4850 3900
Connection ~ 4850 3900
Connection ~ 4850 3800
Wire Wire Line
	3050 2500 3050 2550
Wire Wire Line
	10950 850  10600 850 
Connection ~ 5750 3900
Connection ~ 4850 2300
Connection ~ 3100 1100
Wire Wire Line
	3400 1850 3400 1950
Wire Wire Line
	2750 3200 2750 3300
Wire Wire Line
	7950 4300 7950 4400
Wire Wire Line
	1150 1350 1150 1450
Wire Wire Line
	8600 2350 9900 2350
Wire Wire Line
	8850 2350 8850 2400
Wire Wire Line
	7900 2200 7900 2400
Wire Wire Line
	8300 2350 7900 2350
Connection ~ 7900 2350
Wire Wire Line
	7600 2850 7600 2600
Connection ~ 7150 2850
Wire Wire Line
	7850 3550 10500 3550
Wire Wire Line
	2200 2950 2250 2950
Wire Wire Line
	2250 2950 2250 3050
Wire Wire Line
	1900 2950 1800 2950
Wire Wire Line
	1800 2950 1800 3050
Wire Wire Line
	2050 1500 2050 2500
Wire Wire Line
	2050 1500 1950 1500
Wire Wire Line
	1950 2350 2450 2350
Wire Wire Line
	1950 1950 2450 1950
Connection ~ 2050 1950
Wire Wire Line
	2900 3050 2900 3250
Wire Wire Line
	2900 3250 2750 3250
Connection ~ 2750 3250
Connection ~ 2050 2350
Wire Wire Line
	1600 950  1650 950 
Wire Wire Line
	1950 1500 1950 950 
Wire Notes Line
	3800 1400 3800 2500
Wire Notes Line
	3800 2500 2400 2500
Wire Notes Line
	2400 2500 2400 1400
Connection ~ 4850 3550
Wire Wire Line
	1550 3450 800  3450
Wire Wire Line
	1550 3050 1550 3700
Wire Wire Line
	800  3250 1550 3250
Wire Wire Line
	800  3050 1550 3050
Wire Wire Line
	800  2950 1100 2950
Wire Wire Line
	1100 2950 1100 2150
Wire Wire Line
	800  3150 1200 3150
Wire Wire Line
	1200 3150 1200 2300
Wire Wire Line
	9900 3450 10500 3450
Wire Wire Line
	9900 3450 9900 4100
Wire Wire Line
	9900 3650 10500 3650
Connection ~ 9900 3650
Wire Wire Line
	9900 3850 10500 3850
Connection ~ 9900 3850
Connection ~ 1550 3250
Connection ~ 1550 3450
Wire Wire Line
	1100 2150 1650 2150
Wire Wire Line
	1200 2300 1650 2300
Wire Wire Line
	1800 3350 800  3350
Wire Wire Line
	1800 3350 1800 4000
Wire Wire Line
	1650 2150 1650 1950
Wire Wire Line
	1650 2300 1650 2350
Wire Wire Line
	2550 5300 2900 5300
Connection ~ 2600 5300
Wire Wire Line
	3500 5400 3700 5400
Wire Wire Line
	4000 5400 4200 5400
Wire Wire Line
	4200 5400 4200 5950
Wire Wire Line
	4200 5500 4300 5500
Wire Wire Line
	4200 5950 4450 5950
Connection ~ 4200 5500
Wire Wire Line
	4750 5950 5000 5950
Wire Wire Line
	5000 5950 5000 5400
Wire Wire Line
	5000 5400 4900 5400
Wire Wire Line
	2900 5500 2850 5500
Wire Wire Line
	2850 6100 4950 6100
Connection ~ 3600 5400
Wire Wire Line
	5300 5400 5400 5400
Wire Wire Line
	5800 5400 5800 5600
Connection ~ 5800 5400
Connection ~ 3600 6100
Wire Wire Line
	5250 6100 5300 6100
Wire Wire Line
	6500 5350 6450 5350
Connection ~ 5300 6100
Wire Wire Line
	5800 5900 5800 6000
Wire Wire Line
	7100 5250 9450 5250
Wire Wire Line
	9450 3750 10500 3750
Wire Wire Line
	1300 6300 1300 6450
Wire Wire Line
	1300 6400 1750 6400
Wire Wire Line
	1750 6400 1750 6450
Connection ~ 1300 6400
Wire Wire Line
	1300 6750 1300 6900
Wire Wire Line
	1750 6750 1750 6900
Wire Wire Line
	1300 7200 1300 7350
Wire Wire Line
	1300 7250 1750 7250
Wire Wire Line
	1750 7250 1750 7200
Connection ~ 1300 7250
Connection ~ 1300 6800
Wire Wire Line
	2000 6800 2000 6900
Wire Wire Line
	6450 5600 6800 5600
Connection ~ 6450 5600
Wire Wire Line
	7100 5600 7350 5600
Connection ~ 7350 5250
Wire Wire Line
	2600 5300 2600 5500
Connection ~ 8850 2350
Wire Wire Line
	7950 3900 7950 4000
Wire Wire Line
	7150 2850 7150 2950
Wire Notes Line
	2400 1400 3800 1400
Wire Wire Line
	9900 2350 9900 3350
Wire Wire Line
	9900 3350 10500 3350
Wire Wire Line
	9900 4050 10500 4050
Connection ~ 9900 4050
Wire Wire Line
	6450 5350 6450 5700
Wire Wire Line
	2000 6800 1750 6800
Connection ~ 1750 6800
Connection ~ 7350 5600
Wire Wire Line
	3600 5400 3600 6100
Wire Wire Line
	2850 5500 2850 6100
Wire Wire Line
	5300 5400 5300 6200
Wire Wire Line
	5300 6500 5300 6800
Wire Wire Line
	5700 5400 6200 5400
Wire Wire Line
	6200 5400 6200 5150
Wire Wire Line
	6200 5150 6500 5150
Wire Wire Line
	9450 5250 9450 3750
Text Notes 8750 1350 0    60   ~ 0
Power 4069: pin 7 GND, pin 14 Vdd +15V
Wire Wire Line
	10750 2200 10750 2250
Wire Wire Line
	10600 2200 10750 2200
Wire Wire Line
	10600 2000 10850 2000
Wire Wire Line
	10600 1800 10850 1800
$Comp
L +15V #PWR032
U 1 1
P 10850 1800
F 0 "#PWR032" H 10850 1650 50  0001 C CNN
F 1 "+15V" H 10850 1940 50  0000 C CNN
F 2 "" H 10850 1800 50  0001 C CNN
F 3 "" H 10850 1800 50  0001 C CNN
	1    10850 1800
	1    0    0    -1  
$EndComp
$Comp
L GND #PWR033
U 1 1
P 10850 2000
F 0 "#PWR033" H 10850 1750 50  0001 C CNN
F 1 "GND" H 10850 1850 50  0000 C CNN
F 2 "" H 10850 2000 50  0001 C CNN
F 3 "" H 10850 2000 50  0001 C CNN
	1    10850 2000
	1    0    0    -1  
$EndComp
$Comp
L -15V #PWR44
U 1 1
P 10750 2250
F 0 "#PWR44" H 10750 2350 50  0001 C CNN
F 1 "-15V" H 10750 2400 50  0000 C CNN
F 2 "" H 10750 2250 50  0001 C CNN
F 3 "" H 10750 2250 50  0001 C CNN
	1    10750 2250
	-1   0    0    1   
$EndComp
$Comp
L CONN_01X03_MALE J3
U 1 1
P 10300 2000
F 0 "J3" H 10300 2275 50  0000 C CNN
F 1 "CONN_01X03_MALE" H 10325 1725 50  0000 C CNN
F 2 "Pin_Headers:Pin_Header_Straight_1x03_Pitch2.54mm" H 10300 2200 50  0001 C CNN
F 3 "" H 10300 2200 50  0001 C CNN
	1    10300 2000
	1    0    0    -1  
$EndComp
$Comp
L GND #PWR034
U 1 1
P 9900 4100
F 0 "#PWR034" H 9900 3850 50  0001 C CNN
F 1 "GND" H 9900 3950 50  0000 C CNN
F 2 "" H 9900 4100 50  0001 C CNN
F 3 "" H 9900 4100 50  0001 C CNN
	1    9900 4100
	1    0    0    -1  
$EndComp
$Comp
L +15V #PWR035
U 1 1
P 7900 1900
F 0 "#PWR035" H 7900 1750 50  0001 C CNN
F 1 "+15V" H 7900 2040 50  0000 C CNN
F 2 "" H 7900 1900 50  0001 C CNN
F 3 "" H 7900 1900 50  0001 C CNN
	1    7900 1900
	1    0    0    -1  
$EndComp
$Comp
L GND #PWR036
U 1 1
P 10250 850
F 0 "#PWR036" H 10250 600 50  0001 C CNN
F 1 "GND" H 10250 700 50  0000 C CNN
F 2 "" H 10250 850 50  0001 C CNN
F 3 "" H 10250 850 50  0001 C CNN
	1    10250 850 
	1    0    0    -1  
$EndComp
$Comp
L +15V #PWR037
U 1 1
P 10950 850
F 0 "#PWR037" H 10950 700 50  0001 C CNN
F 1 "+15V" H 10950 990 50  0000 C CNN
F 2 "" H 10950 850 50  0001 C CNN
F 3 "" H 10950 850 50  0001 C CNN
	1    10950 850 
	-1   0    0    1   
$EndComp
Wire Wire Line
	9900 850  10250 850 
$Comp
L PWR_FLAG #FLG038
U 1 1
P 9900 850
F 0 "#FLG038" H 9900 925 50  0001 C CNN
F 1 "PWR_FLAG" H 9900 1000 50  0000 C CNN
F 2 "" H 9900 850 50  0001 C CNN
F 3 "" H 9900 850 50  0001 C CNN
	1    9900 850 
	1    0    0    -1  
$EndComp
$Comp
L VSS #PWR039
U 1 1
P 10250 850
F 0 "#PWR039" H 10250 700 50  0001 C CNN
F 1 "VSS" H 10250 1000 50  0000 C CNN
F 2 "" H 10250 850 50  0001 C CNN
F 3 "" H 10250 850 50  0001 C CNN
	1    10250 850 
	1    0    0    -1  
$EndComp
Wire Wire Line
	9200 850  9550 850 
$Comp
L PWR_FLAG #FLG040
U 1 1
P 9200 850
F 0 "#FLG040" H 9200 925 50  0001 C CNN
F 1 "PWR_FLAG" H 9200 1000 50  0000 C CNN
F 2 "" H 9200 850 50  0001 C CNN
F 3 "" H 9200 850 50  0001 C CNN
	1    9200 850 
	1    0    0    -1  
$EndComp
$Comp
L -15V #PWR40
U 1 1
P 9550 850
F 0 "#PWR40" H 9550 950 50  0001 C CNN
F 1 "-15V" H 9550 1000 50  0000 C CNN
F 2 "" H 9550 850 50  0001 C CNN
F 3 "" H 9550 850 50  0001 C CNN
	1    9550 850 
	-1   0    0    1   
$EndComp
Wire Wire Line
	7350 5600 7350 5250
Wire Wire Line
	4200 2850 4200 4800
Wire Wire Line
	4200 4800 2050 4800
Wire Wire Line
	2050 4800 2050 5300
Wire Wire Line
	2050 5300 2250 5300
Wire Wire Line
	4700 3550 4900 3550
Wire Wire Line
	6450 6000 6450 6500
$Comp
L -15V #PWR?
U 1 1
P 5300 6800
F 0 "#PWR?" H 5300 6900 50  0001 C CNN
F 1 "-15V" H 5300 6950 50  0000 C CNN
F 2 "" H 5300 6800 50  0001 C CNN
F 3 "" H 5300 6800 50  0001 C CNN
	1    5300 6800
	-1   0    0    1   
$EndComp
Wire Wire Line
	1800 4000 2550 4000
Wire Wire Line
	4400 3550 3950 3550
Wire Wire Line
	3950 3550 3950 3200
Wire Wire Line
	4850 4200 4700 4200
$Comp
L TL074 U2B
U 2 1
P 3750 6900
F 0 "U2B" H 3750 7100 50  0000 L CNN
F 1 "TL074" H 3750 6700 50  0000 L CNN
F 2 "Housings_DIP:DIP-14_W7.62mm_Socket" H 3700 7000 50  0001 C CNN
F 3 "" H 3800 7100 50  0001 C CNN
	2    3750 6900
	1    0    0    -1  
$EndComp
Wire Wire Line
	4050 6900 4200 6900
Wire Wire Line
	4200 6900 4200 7450
Wire Wire Line
	4200 7450 3300 7450
Wire Wire Line
	3300 7450 3300 7000
Wire Wire Line
	3300 7000 3450 7000
$Comp
L GND #PWR?
U 1 1
P 3000 6950
F 0 "#PWR?" H 3000 6700 50  0001 C CNN
F 1 "GND" H 3000 6800 50  0000 C CNN
F 2 "" H 3000 6950 50  0001 C CNN
F 3 "" H 3000 6950 50  0001 C CNN
	1    3000 6950
	1    0    0    -1  
$EndComp
Wire Wire Line
	3450 6800 3000 6800
Wire Wire Line
	3000 6800 3000 6950
$EndSCHEMATC
